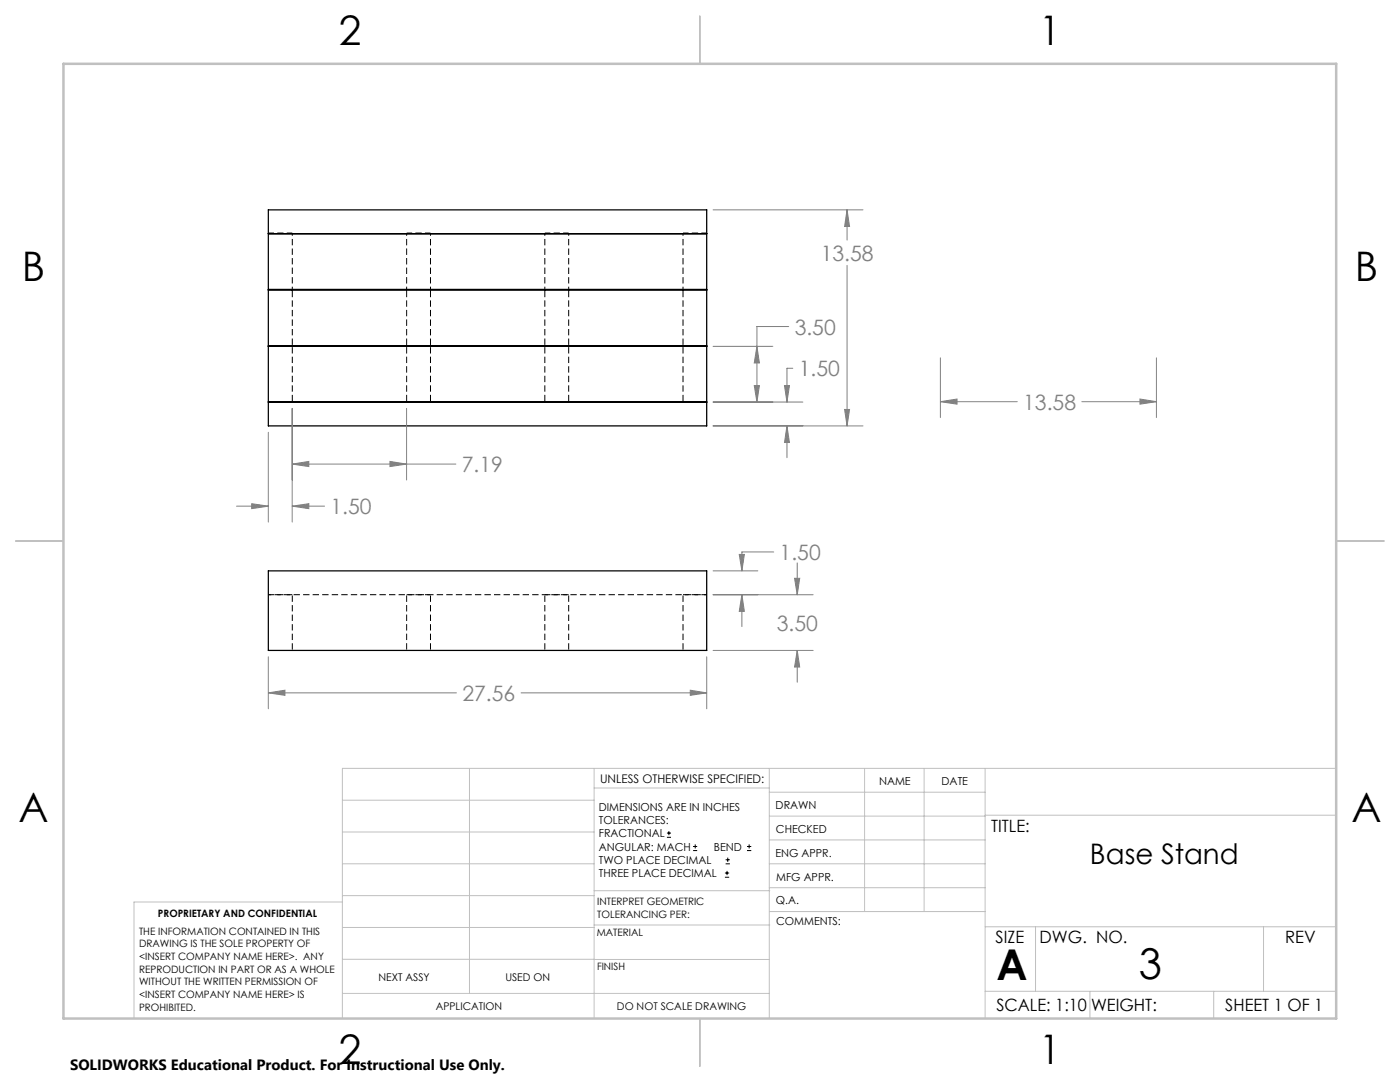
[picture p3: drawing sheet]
<svg xmlns="http://www.w3.org/2000/svg" width="279mm" height="216mm" viewBox="0 0 279 216" stroke-linecap="round" stroke-linejoin="round" font-family="sans-serif">
<path d="M58.3 46.5h-4.7M85.9 46.5h-4.7M113.5 46.5h-4.8M141.1 46.5h-4.8M58.3 118.7h-4.7M85.9 118.7h-4.7M113.5 118.7h-4.8M141.1 118.7h-4.8" fill="none" stroke="#000" stroke-width=".2" stroke-dasharray="1.3 .6" stroke-dashoffset=".2" stroke-linecap="butt"/>
<path d="M58.3 46.5v11.2M81.2 46.5v11.2M85.9 46.5v11.2M108.7 46.5v11.2M113.5 46.5v11.2M136.3 46.5v11.2M53.6 118.7h87.5" fill="none" stroke="#000" stroke-width=".2" stroke-dasharray="1.3 .6" stroke-dashoffset=".7" stroke-linecap="butt"/>
<g fill="none" stroke="#000" stroke-width=".2" stroke-dasharray="1.3 .6" stroke-dashoffset="-.2" stroke-linecap="butt">
<path d="M58.3 57.9v11.1M81.2 57.9v11.1M85.9 57.9v11.1M108.7 57.9v11.1M113.5 57.9v11.1M136.3 57.9v11.1M58.3 69.1v11.1M81.2 69.1v11.1M85.9 69.1v11.1M108.7 69.1v11.1M113.5 69.1v11.1M136.3 69.1v11.1"/>
<path d="M81.2 118.7v11.1M108.7 118.7v11.1M136.3 118.7v11.1M58.3 129.8v-11.1M85.9 129.8v-11.1M113.5 129.8v-11.1"/>
</g>
<g fill="none" stroke="#000" stroke-width=".25">
<path d="M53.6 41.9h87.4v43.1h-87.4zM53.6 57.9h87.4M53.6 57.7h87.4M53.6 46.6h87.4M58.3 57.7v.2M81.1 57.7v.2M85.9 57.7v.2M108.7 57.7v.2M113.5 57.7v.2M136.3 57.7v.2M53.6 69.1h87.4M53.6 69h87.4"/>
<path d="M58.3 69v.1M81.1 69v.1M85.9 69v.1M108.7 69v.1M113.5 69v.1M136.3 69v.1M53.6 80.2h87.4M53.6 113.9h87.4v15.9h-87.4z"/>
</g>
<g fill="none" stroke="#000" stroke-width=".2">
<path d="M133.1 167.1h.8M133.1 166.2h.8M133.5 165.8v.9M138.3 169.7h.8M138.3 168.9h.8M138.7 168.5v.8M144.7 175h.8M144.7 174.2h.8M144.8 172.4h.9M144.8 171.6h.9M145.1 173.8v.8M145.2 171.1v.9"/>
<path d="M149.1 169.7h.8M149.1 168.9h.8M149.5 168.5v.8"/>
</g>
<g fill="none" stroke="#808080" stroke-width=".2">
<path d="M142.3 41.9h29.9M169.1 41.9l.4 3.3h-.9zM169.1 41.9v6M169.1 53v32M142.3 69.1h11.9M150.5 76.9h1.1l-.5 3.3zM151.1 69.1l.5 3.3h-1.1zM156.6 76.9h1l-.5 3.3zM157.4 65.2h-6.3v15M158.2 73.5h-1.1v6.7M187.7 71.4v11.9M227.5 79.6l3.3 .6-3.3 .4z"/>
<path d="M230.8 71.4v11.9M53.6 86.3v17.9M58.3 92.6l3.3-.5v1zM58.3 81.5v22.7M58.3 92.6h32.7M77.8 92.1l3.3 .5-3.3 .5zM81.1 81.5v14.3M142.3 85h29.9M142.3 80.2h17.9M157.1 85l.5 3.3h-1zM157.1 85v6.3M168.6 81.7h.9l-.4 3.3z"/>
<path d="M187.7 80.2l3.3-.6v1zM187.7 80.2h15.3M215.9 80.2h14.9M47.2 101h6.4M50.2 100.5l3.4 .5-3.4 .5zM58.3 101l3.3-.5v1zM58.3 101h6.5M142.3 118.7h20M142.3 113.9h8.9M147.5 110.6h1.1l-.5 3.3zM148.1 118.7l.5 3.3h-1.1zM148.1 118.7v6.3"/>
<path d="M154.4 110.1h-6.3v3.8M158.6 115.4h1l-.5 3.3zM159.1 112.3v6.4M53.6 138.3l3.3-.6v1zM53.6 131.1v10.3M53.6 138.3h37.5M104 138.3h37M137.8 137.7l3.2 .6-3.2 .4zM141 131.1v10.3M142.3 129.8h20M159.1 129.8l.5 3.3h-1zM159.1 129.8v6.3"/>
</g>
<g fill="none" stroke="#c0c0c0" stroke-width=".2">
<path d="M68.3 159.7h50.3M93.7 153.3v44.9M118.6 153.3v49.9M118.6 157.2h34.9M153.5 153.3v49.9M153.5 158.1h43.1M172.5 153.3v28.6M184.4 153.3v28.6M196.6 153.3v49.9M266.7 153.3h-198.4v49.9M68.3 178.7h50.3M68.3 172.4h50.3"/>
<path d="M68.3 166h50.3M68.3 180h-41.6v23.2M118.6 177.7h35M153.5 167.6h43.1M153.5 162.8h43.1M153.5 172.4h43.1M153.5 177.1h43.1M196.6 162.7h70.1M68.3 198.2h85.2M68.3 191.4l85.2 .1M68.3 185.1h50.3M118.6 184.6h35"/>
<path d="M153.6 181.9h43M196.6 197.8h70.1M196.6 184.9h70.1M206.7 184.9v12.9M217.5 197.8v5.4M242.2 197.8v5.4M252.2 184.9v12.9"/>
</g>
<path d="M139.7 3.2v9.5M3.1 107.9h9.6M266.7 107.9h9.5M139.7 203.2v9.6" fill="none" stroke="#c0c0c0" stroke-width=".25"/>
<path d="M12.7 12.7h254v190.5h-254z" fill="none" stroke="#c0c0c0" stroke-width=".5"/>
<path d="M58.3 101l3.3-.5v1zM50.2 100.5l3.4 .5-3.4 .5zM58.3 92.6l3.3-.5v1zM77.8 92.1l3.3 .5-3.3 .5zM169.1 41.9l.4 3.3h-.9zM168.6 81.7h.9l-.4 3.3zM156.6 76.9h1l-.5 3.3zM157.1 85l.5 3.3h-1zM151.1 69.1l.5 3.3h-1.1zM150.5 76.9h1.1l-.5 3.3zM53.6 138.3l3.3-.6v1zM137.8 137.7l3.2 .6-3.2 .4zM158.6 115.4h1l-.5 3.3zM159.1 129.8l.5 3.3h-1zM147.5 110.6h1.1l-.5 3.3zM148.1 118.7l.5 3.3h-1.1zM187.7 80.2l3.3-.6v1zM227.5 79.6l3.3 .6-3.3 .4z" fill="#808080"/>
<g font-size="8.5">
<text x="198.9" y="195.5">A</text>
<text x="227.3" y="195.4">3</text>
</g>
<g font-size="8.1">
<text x="67.6" y="8.9">2</text>
<text x="207.3" y="8.9">1</text>
<text x="4.4" y="56.2">B</text>
<text x="270.4" y="56.2">B</text>
<text x="3.7" y="164.1">A</text>
<text x="269.7" y="164.1">A</text>
<text x="67.6" y="212.4">2</text>
<text x="207.3" y="212.4">1</text>
</g>
<text font-size="5.6" x="217.5" y="172.3">Base Stand</text>
<g font-size="4.2" fill="#808080">
<text x="163.8" y="52">13.58</text>
<text x="158.6" y="66.8">3.50</text>
<text x="159.4" y="75.1">1.50</text>
<text x="204.2" y="81.7">13.58</text>
<text x="92.2" y="94.2">7.19</text>
<text x="66" y="102.6">1.50</text>
<text x="155.6" y="111.7">1.50</text>
<text x="155" y="125.8">3.50</text>
<text x="92.3" y="139.8">27.56</text>
</g>
<g font-size="3.4">
<text x="197.8" y="166">TITLE:</text>
<text x="198.7" y="188.1">SIZE</text>
<text x="207.5" y="188.1">DWG. NO.</text>
<text x="256.5" y="188.2">REV</text>
<text x="198.8" y="201.7">SCALE: 1:10</text>
<text x="217.7" y="201.8">WEIGHT:</text>
<text x="244.5" y="201.7">SHEET 1 OF 1</text>
</g>
<text font-size="3" x="14" y="213.5">SOLIDWORKS Educational Product. For Instructional Use Only.</text>
<text font-size="2.4" x="119.8" y="156.2">UNLESS OTHERWISE SPECIFIED:</text>
<g font-size="2.2">
<text x="119.5" y="161.8">DIMENSIONS ARE IN INCHES</text>
<text x="154.8" y="161.4">DRAWN</text>
<text x="175.4" y="156.6">NAME</text>
<text x="187.9" y="156.7">DATE</text>
<text x="119.5" y="164.4">TOLERANCES:</text>
<text x="119.5" y="167.1">FRACTIONAL</text>
<text x="154.9" y="166.3">CHECKED</text>
<text x="119.5" y="169.7">ANGULAR: MACH</text>
<text x="119.5" y="172.4">TWO PLACE DECIMAL</text>
<text x="142.5" y="169.7">BEND</text>
<text x="154.8" y="170.9">ENG APPR.</text>
<text x="119.5" y="175">THREE PLACE DECIMAL</text>
<text x="154.9" y="175.7">MFG APPR.</text>
<text x="154.9" y="180.4">Q.A.</text>
<text x="154.9" y="184.6">COMMENTS:</text>
</g>
<g font-size="2.1">
<text x="75.5" y="195.7">NEXT ASSY</text>
<text x="100.9" y="195.7">USED ON</text>
<text x="86.9" y="201.5">APPLICATION</text>
<text x="123.1" y="201.6">DO NOT SCALE DRAWING</text>
</g>
<g font-size="2">
<text x="31.5" y="182.9">PROPRIETARY AND CONFIDENTIAL</text>
<text x="119.2" y="180.6">INTERPRET GEOMETRIC</text>
<text x="119.2" y="183.1">TOLERANCING PER:</text>
<text x="27.8" y="186.5">THE INFORMATION CONTAINED IN THIS</text>
<text x="27.8" y="189">DRAWING IS THE SOLE PROPERTY OF</text>
<text x="27.8" y="191.6">&lt;INSERT COMPANY NAME HERE&gt;. ANY</text>
<text x="119.1" y="186.7">MATERIAL</text>
<text x="27.8" y="194.1">REPRODUCTION IN PART OR AS A WHOLE</text>
<text x="27.8" y="196.6">WITHOUT THE WRITTEN PERMISSION OF</text>
<text x="119.1" y="193.5">FINISH</text>
<text x="27.8" y="199.1">&lt;INSERT COMPANY NAME HERE&gt; IS</text>
<text x="27.8" y="201.7">PROHIBITED.</text>
</g>
</svg>
